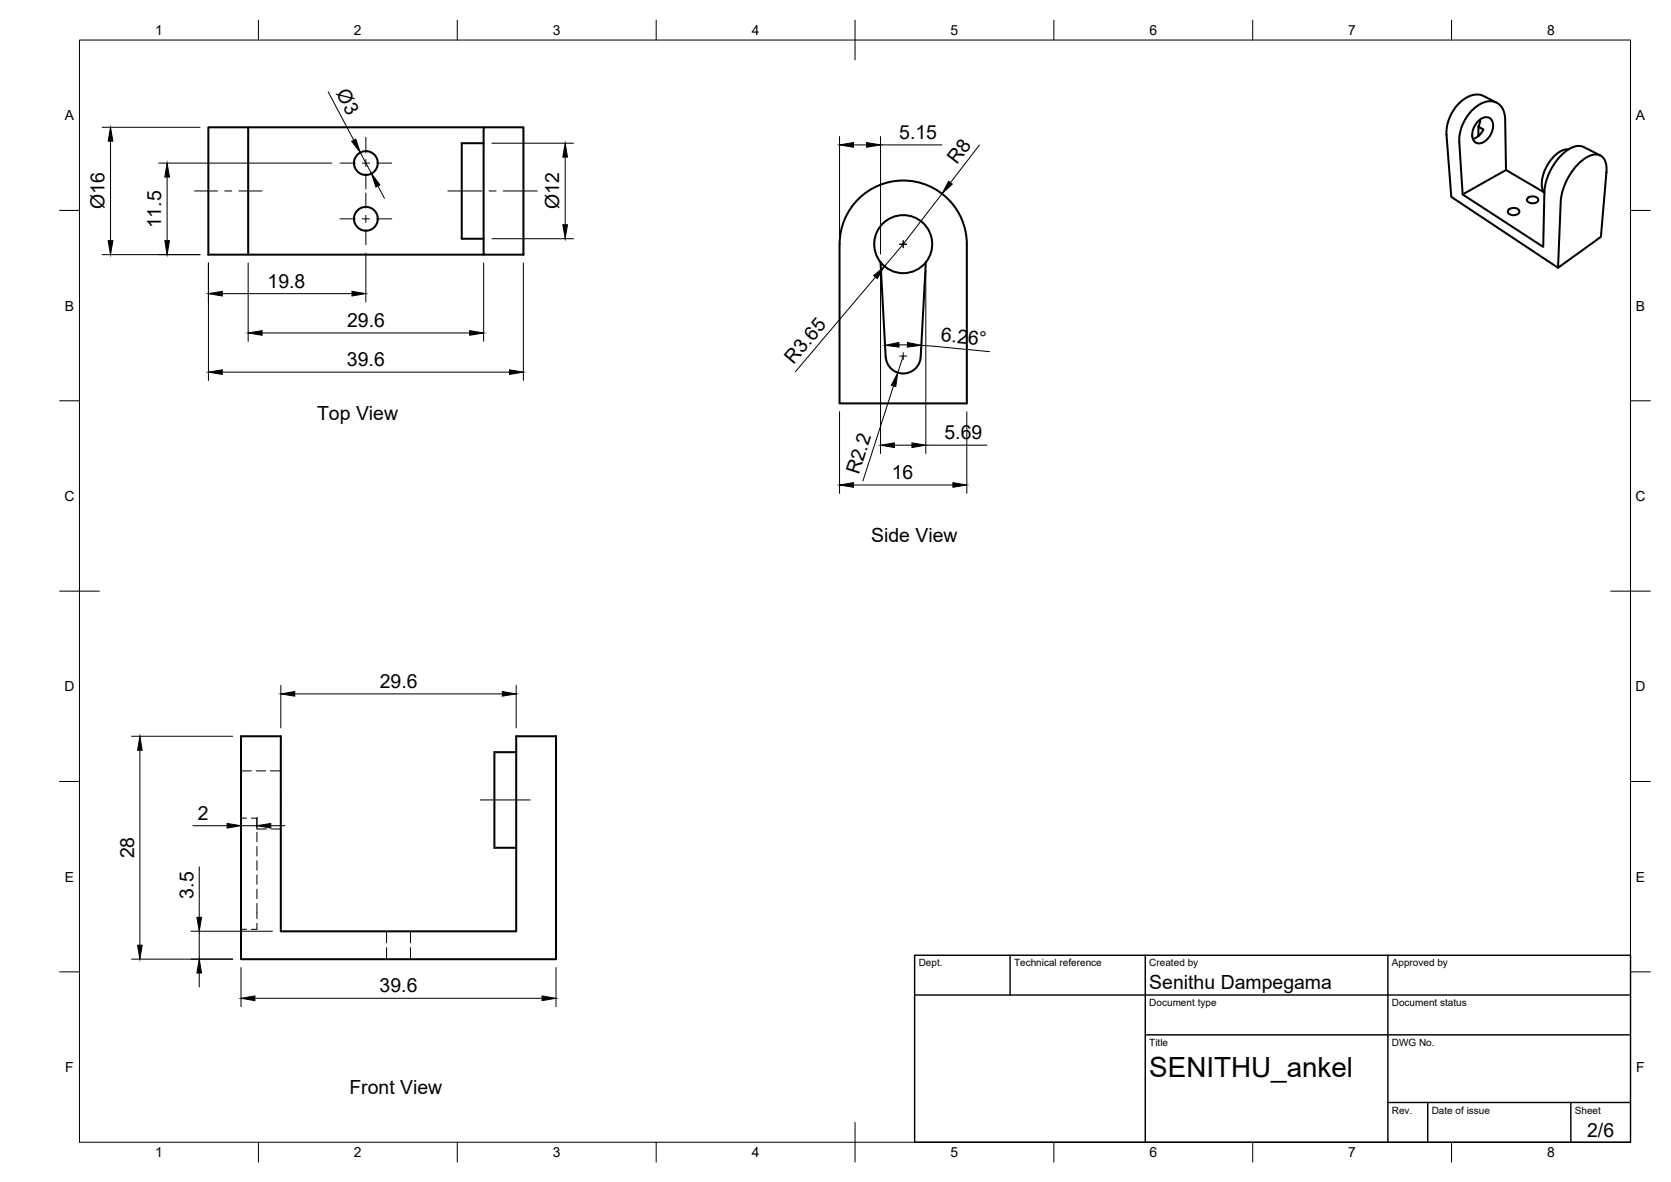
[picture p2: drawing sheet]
<svg xmlns="http://www.w3.org/2000/svg" width="420mm" height="297mm" viewBox="0 0 420 297" stroke-linecap="round" stroke-linejoin="round" font-family="sans-serif">
<!-- layer: Visible -->
<g fill="none" stroke="#000" stroke-width=".51">
<path d="M62.4 32h-10v32h69.2M121.6 36h-5.5v24h5.5M121.6 32h10v32h-10zM121.6 32h-59.2v32M371.4 30.8a2.48 2.48 0 0 1 3.4-.9 4.1 4.1 0 0 1-1.2 5.4 1.93 1.93 0 0 1-2.4 .6 1.93 1.93 0 0 1-1-2.2l.4-1.8zM371.7 34.2v-2.4l1.3 .7a4.2 4.2 0 0 1-2.7 2.4M372.2 30l-.5 1.8M376.3 25.8l-3.3-1.7a5.2 5.2 0 0 0-5.8 1.5 10.9 10.9 0 0 0-3.5 8.3l1.2 15.6 26.9 17.8M394.4 37.5a6.4 6.4 0 0 0-5.3 3.9 7.4 7.4 0 0 0-1 6.7l.2 .4M402.4 39.1l-4.2-2.2a4.8 4.8 0 0 0-5.2 1.7 14.9 14.9 0 0 0-4.7 9.7l-.3 13.7-20.2-13.1-.9-13.2a10.6 10.6 0 0 1 6.7-10.1 3.8 3.8 0 0 1 4.8 3.8l.3 13.3M215.8 50.1a16 16 0 0 1 17.4-3.5 16 16 0 0 1 9.9 14.8v40h-32v-40a15.9 15.9 0 0 1 4.7-11.3zM379.4 52.6a1.73 1.73 0 0 1 2.6 .6 1.61 1.61 0 0 1-1.4 .9 1.61 1.61 0 0 1-1.5-.9z"/>
<path d="M384.2 49.7a1.75 1.75 0 0 1 2.6 .5 1.63 1.63 0 0 1-2.9 0zM388.2 48.3l-9.5-5.6-10.9 6.2M396.7 41.3a6 6 0 0 1 5.3-2.4 3.4 3.4 0 0 1 2 3.8l-1.5 16.8-10.7 7.8 .6-16.6a15.5 15.5 0 0 1 4.3-9.4zM221.4 65.9l1.3 23.8a4.4 4.4 0 0 0 4.4 4.2 4.4 4.4 0 0 0 4.4-4.2l1.3-23.8M232.8 65.9a7.3 7.3 0 0 1-11.4 0M232.8 65.9a7.3 7.3 0 0 0-.7-9.9 7.3 7.3 0 0 0-10 0 7.3 7.3 0 0 0-.7 9.9M60.6 185h10v49h59.2v-49h10v56.1h-79.2zM129.8 189h-5.5v24h5.5"/>
<circle cx="92" cy="55" r="3"/>
<circle cx="92" cy="41" r="3"/>
</g>
<!-- layer: Hidden -->
<g fill="none" stroke="#000" stroke-width=".25">
<path d="M60.6 193.7h2.6M64.4 193.7h2.4M68 193.7h2.6M60.6 205.6h1.4M63.2 205.6h1.4v2.4M64.6 209.2v2.3M64.6 212.7v2.4M64.6 216.3v2.4M64.6 219.9v2.4M64.6 208.3h2.4M68.2 208.3h2.4M60.6 233.5h1.4"/>
<path d="M64.6 227v3.9M64.6 232.1v1.4h-1.4M64.6 223.4v2.4M97.2 234v2.9M97.2 238.2v2.9M103.2 234v2.9M103.2 238.2v2.9"/>
</g>
<!-- layer: BORDER -->
<g fill="none" stroke="#000" stroke-width=".25">
<path d="M20 10.1h390v276.9h-390zM65 5.1v5M115 5.1v5M165 5.1v5M215 5.1v10M265 5.1v5M315 5.1v5M365 5.1v5M15 52.9h5M410 52.9h5M15 100.7h5M410 100.7h5"/>
<path d="M15 148.6h10M405 148.6h10M15 196.4h5M410 196.4h5M15 244.2h5M410 244.2h5M65 287v5M115 287v5M165 287v5M215 282.1v9.9M265 287v5M315 287v5"/>
<path d="M365 287v5"/>
</g>
<!-- layer: TITLEBLOCK -->
<path d="M230 240.1h180v46.9h-180zM230 250h180M254 240.1v9.9M288 240.1v46.9M349 240.1v46.9M288 260.1h122M349 277.1h61M359 277.1v9.9M395 277.1v9.9" fill="none" stroke="#000" stroke-width=".36"/>
<!-- layer: Smart Centers -->
<g fill="none" stroke="#000" stroke-width=".25">
<path d="M92 34.5v3.8M48.9 48h5.8M56.5 48h1.8M60.1 48h5.8M85.5 41h3.8M85.5 55h3.8M91.1 41h1.8M91.1 55h1.8M92 40.1v1.8M92 43.7v3.8M92 48.5v3.8M92 54.1v1.8"/>
<path d="M92 57.7v3.8M94.7 41h3.8M94.7 55h3.8M112.6 48h8.6M123 48h1.7M126.5 48h8.6M226.2 61.4h1.8M227.1 60.5v1.8M226.2 89.5h1.8M227.1 88.6v1.8M120.8 201h12.5"/>
</g>
<!-- layer: FD_Dimensions -->
<g fill="none" stroke="#000" stroke-width=".25">
<path d="M25.7 32h24.6M27.8 35.5v25M82.5 23.1l6.5 12.1M90.6 38.3l2.8 5.3M123.7 36h20.5M142.1 39.5v17M211.1 34.3v25M214.6 36.4h3.3M221.4 34.3v29.5M221.4 36.4h15.4M246.3 36.4l-7.3 9.5M39.9 41h43.5"/>
<path d="M42 44.5v16M95 46.7l1.7 3.1M123.7 60h20.5M223.6 55a7.3 7.3 0 0 0-3.8 6.7 7.3 7.3 0 0 0 4.4 6.3M236.9 48.7l-9.8 12.7-4.7 5.6M25.7 64h24.6M52.4 66.1v29.5M55.9 73.8h32.6M62.4 66.1v19.7M92 63.6v12.3M121.6 66.1v19.7M131.6 66.1v29.5"/>
<path d="M220.1 69.6l-20.1 23.8M221.4 68v46M232.8 68v46M55.9 93.5h72.2M65.9 83.7h52.2M224.7 97l-7.7 23.8M226.1 86.7h2.1M227.1 89.5l-1.4 4.2M231.7 86.8l17.1 1.6M211.1 103.5v20.5M224.9 111.9h4.4M232.8 111.9h15.4"/>
<path d="M243.1 103.5v20.5M214.6 121.9h25M70.6 172.3v10.6M74.1 174.4h52.2M129.8 172.3v10.6M33.1 185h25.4M35.2 188.5v49M48.5 207.5h8.6M50.1 217.8v12.7M60.6 205.4v2.9M60.6 207.5h4M64.6 205.4v2.9"/>
<path d="M68.1 207.5h3.5M48 234h20.5M50.1 234v7M33.1 241h25.4M50.1 244.5v3.5M60.6 243.1v9.9M64.1 250.9h72.2M139.8 243.1v9.9"/>
</g>
<g fill="#000" stroke="#000" stroke-width=".25">
<path d="M27.8 32l.6 3.5h-1.2zM88.4 35.5l1.1-.5 1.1 3.3zM142.1 36l.6 3.5h-1.2zM211.1 36.4l3.5-.6v1.2zM217.9 35.8l3.5 .6-3.5 .6zM42 41l.6 3.5h-1.2zM93.4 43.6l2.1 2.9-1 .5zM141.5 56.5h1.2l-.6 3.5zM238.5 45.6l.9 .7-2.5 2.4zM27.2 60.5h1.2l-.6 3.5zM41.4 60.5h1.2l-.6 3.5zM52.4 73.8l3.5-.6v1.2z"/>
<path d="M88.5 73.2l3.5 .6-3.5 .6zM219.7 69.2l2.7-2.2-1.8 3zM52.4 93.5l3.5-.6v1.2zM62.4 83.7l3.5-.6v1.2zM118.1 83.1l3.5 .6-3.5 .6zM128.1 92.9l3.5 .6-3.5 .6zM225.7 93.7l-.5 3.5-1.1-.4zM222.5 86.8l3.5-.7 .1 1.1zM228.2 86.1l3.4 .7-3.5 .4zM221.4 111.9l3.5-.6v1.2zM229.3 111.3l3.5 .6-3.5 .6zM211.1 121.9l3.5-.6v1.2z"/>
<path d="M239.6 121.3l3.5 .6-3.5 .6zM70.6 174.4l3.5-.6v1.1zM126.3 173.8l3.5 .6-3.5 .5zM35.2 185l.6 3.5h-1.2zM57.1 206.9l3.5 .6-3.5 .6zM64.6 207.5l3.5-.6v1.2zM34.6 237.5h1.2l-.6 3.5zM49.5 230.5h1.2l-.6 3.5zM50.1 241l.6 3.5h-1.2zM60.6 250.9l3.5-.6v1.2zM136.3 250.3l3.5 .6-3.5 .6z"/>
</g>
<text font-size="7" x="289" y="270.6">SENITHU_ankel</text>
<g font-size="4.9">
<text x="84.5" y="23.4" transform="rotate(62 84.5 23.4)">Ø3</text>
<text x="226.1" y="35">5.15</text>
<text x="240.6" y="41.5" transform="rotate(-52 240.6 41.5)">R8</text>
<text x="26.2" y="52.6" transform="rotate(-90 26.2 52.6)">Ø16</text>
<text x="140.6" y="52.6" transform="rotate(-90 140.6 52.6)">Ø12</text>
<text x="40.6" y="57.4" transform="rotate(-90 40.6 57.4)">11.5</text>
<text x="67.3" y="72.3">19.8</text>
<text x="87.3" y="82.2">29.6</text>
<text x="236.5" y="85.7" transform="rotate(6 236.5 85.7)">6.26°</text>
<text x="87.2" y="92.1">39.6</text>
<text x="199.5" y="91.7" transform="rotate(-50 199.5 91.7)">R3.65</text>
<text x="79.7" y="105.6">Top View</text>
<text x="237.5" y="110.4">5.69</text>
<text x="216" y="119.4" transform="rotate(-72 216 119.4)">R2.2</text>
<text x="224.2" y="120.4">16</text>
<text x="219.1" y="136.3">Side View</text>
<text x="95.5" y="172.9">29.6</text>
<text x="49.7" y="206.1">2</text>
<text x="33.7" y="215.7" transform="rotate(-90 33.7 215.7)">28</text>
<text x="48.6" y="225.8" transform="rotate(-90 48.6 225.8)">3.5</text>
<text x="95.5" y="249.4">39.6</text>
<text x="289" y="248.5">Senithu Dampegama</text>
<text x="87.9" y="274.9">Front View</text>
<text x="399.1" y="285.7">2/6</text>
</g>
<g font-size="3.5">
<text x="39" y="8.8">1</text>
<text x="89" y="8.8">2</text>
<text x="139" y="8.8">3</text>
<text x="189" y="8.8">4</text>
<text x="239" y="8.8">5</text>
<text x="289" y="8.8">6</text>
<text x="339" y="8.8">7</text>
<text x="389" y="8.8">8</text>
<text x="16.3" y="30.2">A</text>
<text x="411.3" y="30.2">A</text>
<text x="16.3" y="78">B</text>
<text x="411.3" y="78">B</text>
<text x="16.2" y="125.9">C</text>
<text x="411.2" y="125.9">C</text>
<text x="16.2" y="173.7">D</text>
<text x="411.2" y="173.7">D</text>
<text x="16.3" y="221.6">E</text>
<text x="411.3" y="221.6">E</text>
<text x="16.4" y="269.4">F</text>
<text x="411.4" y="269.4">F</text>
<text x="39" y="290.8">1</text>
<text x="89" y="290.8">2</text>
<text x="139" y="290.8">3</text>
<text x="189" y="290.8">4</text>
<text x="239" y="290.8">5</text>
<text x="289" y="290.8">6</text>
<text x="339" y="290.8">7</text>
<text x="389" y="290.8">8</text>
</g>
<g font-size="2.5">
<text x="231" y="242.9">Dept.</text>
<text x="255" y="242.9">Technical reference</text>
<text x="289" y="242.9">Created by</text>
<text x="350" y="242.9">Approved by</text>
<text x="289" y="252.8">Document type</text>
<text x="350" y="252.8">Document status</text>
<text x="289" y="262.9">Title</text>
<text x="350" y="262.9">DWG No.</text>
<text x="350" y="279.9">Rev.</text>
<text x="360" y="279.9">Date of issue</text>
<text x="396" y="279.9">Sheet</text>
</g>
</svg>
